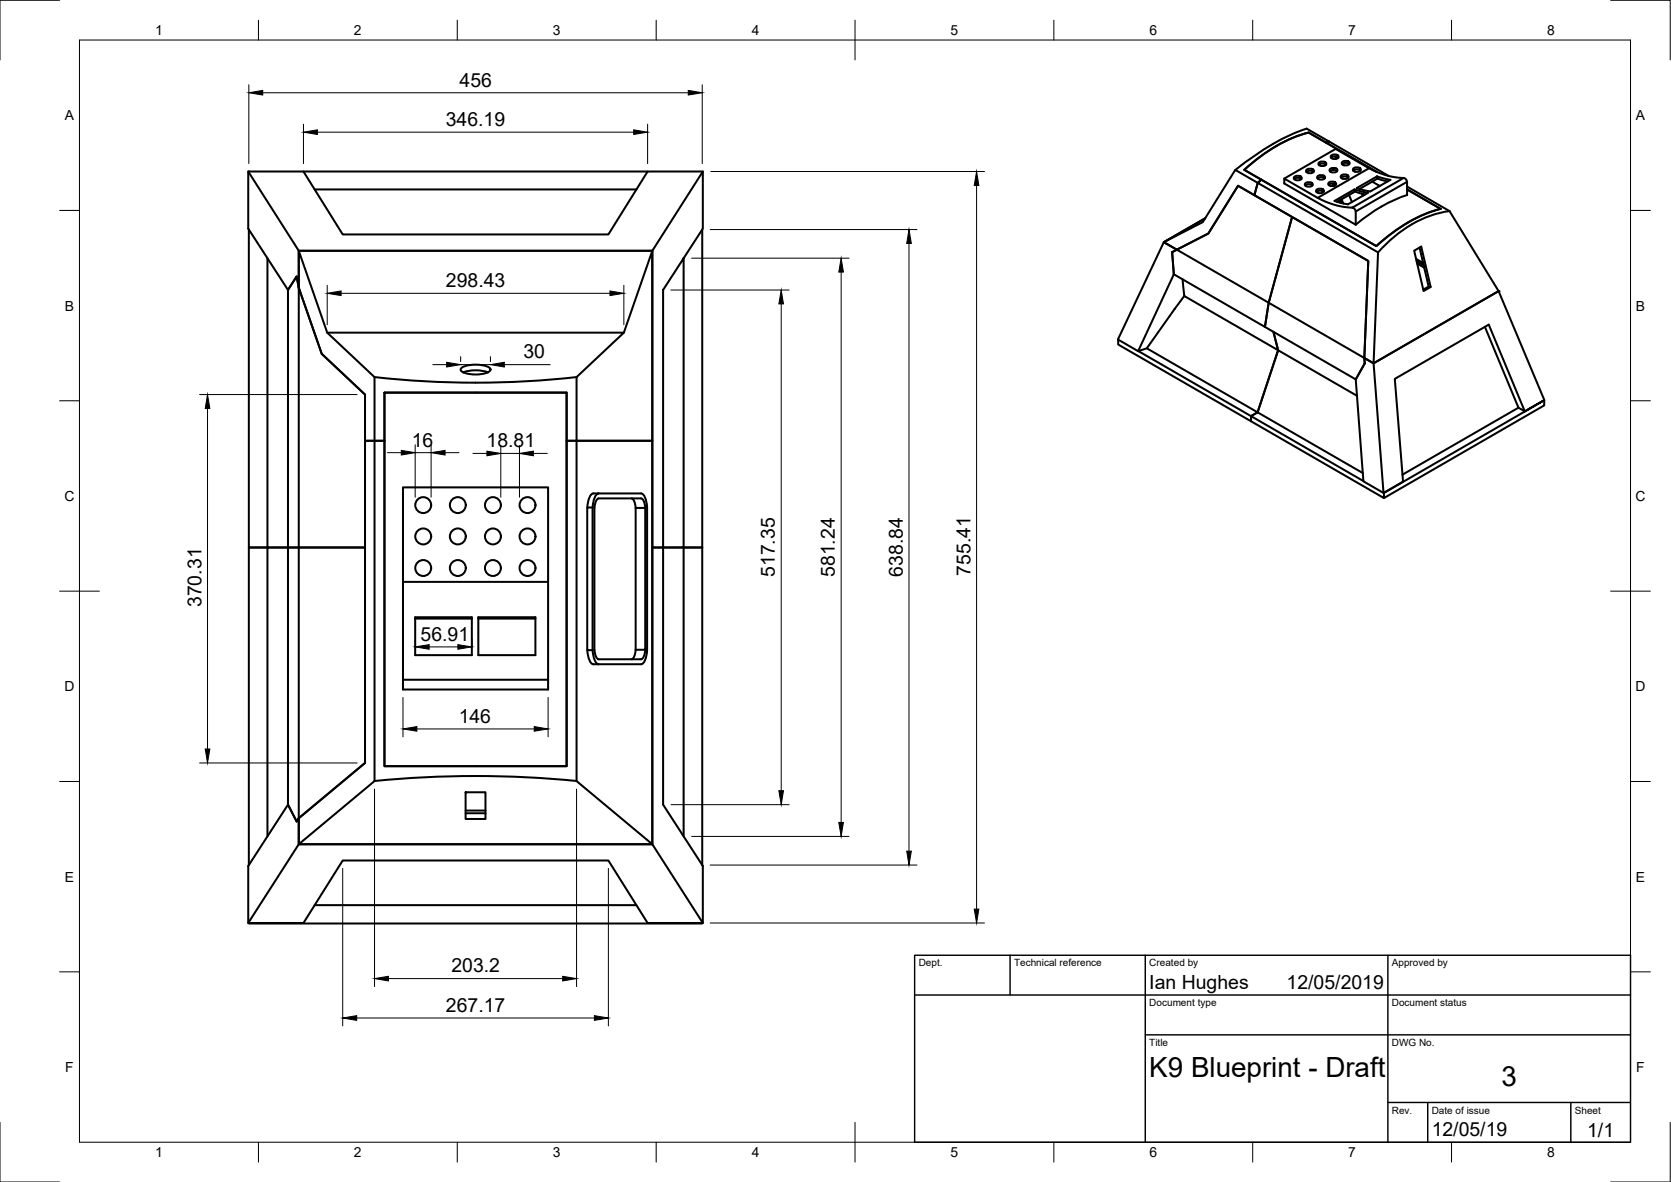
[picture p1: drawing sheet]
<svg xmlns="http://www.w3.org/2000/svg" width="420mm" height="297mm" viewBox="0 0 420 297" stroke-linecap="round" stroke-linejoin="round" font-family="sans-serif">
<!-- layer: Visible -->
<g fill="none" stroke="#000" stroke-width=".51">
<path d="M334.2 35.6l-5.6-3.3a58.3 58.3 0 0 0-18 10.4M334.2 35.6l14.9 8.6M334.2 35.6l-.9 .2M334.7 39.2l.9-.4a.73 .73 0 0 1 .9 .8l-.9 .4a.73 .73 0 0 1-.9-.8zM334.7 39.6a1.41 1.41 0 0 1 1.8 0M335.8 39.4v.6M62.4 43.1l12.7 19.9v9.3M62.6 57.7v79.9h4.6v-72.7M76.3 43.1h86.5M79.1 47.6h80.9M176.6 57.7v79.9h-4.7v72.6M176.7 43.1l-12.7 19.9h-88.9h88.9v74.6h2.7v64.6l10 15.4v14.4h-.1"/>
<path d="M310.6 42.7l5.7 3.3-.9 3.1-4.1-2.4-7.5 12-7.9 4-3.3-1.8 9.8-5.1zM311.3 46.7l13.6 7.8-5.9 21.6-23.1-13.4 7.9-4zM312.9 42.7l4.3 2.4-.9 .9M312.9 42.7l33.2 19.1a39.2 39.2 0 0 1 16.2-9.3l-8.5-4.9M312.9 42.7a39.2 39.2 0 0 1 16.2-9.4l17 9.9M316.3 46l-.9 3.1 28.6 16.5-1 24.4 2.4 1.3 31.4-18.1-12.3-20.1M316.3 46l30.2 17.4M325.4 44.5l.9-.3a.73 .73 0 0 1 .9 .8l-.9 .3a.73 .73 0 0 1-.9-.8zM325.4 45a1.41 1.41 0 0 1 1.8 0M328.2 46.1l.9-.3a.73 .73 0 0 1 .9 .8l-.9 .3a.73 .73 0 0 1-.9-.8zM328.2 46.6a1.41 1.41 0 0 1 1.8 0M328.5 42.7l.9-.3a.73 .73 0 0 1 .9 .8l-.9 .3a.73 .73 0 0 1-.9-.8z"/>
<path d="M328.5 43.2a1.41 1.41 0 0 1 1.8 0M331 47.8l.9-.4a.73 .73 0 0 1 .9 .8l-.9 .4a.73 .73 0 0 1-.9-.8zM331 48.2a1.41 1.41 0 0 1 1.8 0M331.2 44.4l1-.4a.73 .73 0 0 1 .9 .8l-.9 .4a.73 .73 0 0 1-1-.8zM331.3 44.8a1.41 1.41 0 0 1 1.8 0M331.3 49.7a19.5 19.5 0 0 0 8.7 2.5M331.3 49.7l-8.4-4.8v1.2l18 10.4M331.6 40.9l.9-.3a.73 .73 0 0 1 .9 .8l-.9 .3a.73 .73 0 0 1-.9-.8zM331.6 41.4a1.41 1.41 0 0 1 1.8 0M334 46l1-.4a.73 .73 0 0 1 .9 .8l-.9 .4a.73 .73 0 0 1-1-.8zM334.1 46.5a1.41 1.41 0 0 1 1.8 0M334.4 42.6l.9-.4a.73 .73 0 0 1 .9 .8l-.9 .4a.73 .73 0 0 1-.9-.8z"/>
<path d="M334.4 43a1.41 1.41 0 0 1 1.8 0M334.5 43l.1 .2M335.1 46.2l.2 .6M335.4 46.2l.2 .5M336.8 50.4l.2 .6M337.1 50.3l.3 .7M337.2 44.2l.9-.4a.73 .73 0 0 1 .9 .8l-.9 .4a.73 .73 0 0 1-.9-.8zM337.2 44.7a1.41 1.41 0 0 1 1.8 0M337.3 50.1l.5 1M337.4 44.5l.2 .4M337.4 40.8l1-.4a.73 .73 0 0 1 .9 .8l-.9 .4a.73 .73 0 0 1-1-.8zM339.2 49l.7 1.8"/>
<path d="M339.3 41.2a1.41 1.41 0 0 0-1.8 0l.4 .3M340 52.2l.5 .3 .4 .6M340.2 42.4l1-.4a.73 .73 0 0 1 .9 .8l-.9 .4a.73 .73 0 0 1-1-.8zM340.6 47.6l3.4 .9-5.1 2.9-3.3-.9 5-2.9 .1 .5-4.5 2.6M340.7 48.1l2.5 .8M341.2 47.3l5-3 3.4 .9-5.1 2.9zM341.9 47.4l.1 .1M342.1 42.9a1.41 1.41 0 0 0-1.8 0l.4 .2M342.5 48.7l.2 .5M344.2 42.3a19.6 19.6 0 0 0 8.7 2.4l-12.9 7.5M344.2 42.3l-8.4-4.9-12.9 7.5M344.2 42.3l-12.9 7.4"/>
<path d="M345 45.6l1.9 1.1M346.2 44.3l.2 .6M346.4 44.9l2.5 .7M346.4 44.9l-4.5 2.6M346.7 46.6l.1 .2M352.9 44.7l.6 .3 .3 .7M353.8 49v-3.3l-12.9 7.4v3.4M353.8 46.9l10.7 6.2M353.8 49a38.8 38.8 0 0 0-12.9 7.5M364.5 53a29.9 29.9 0 0 0-18 10.4M72.4 72.8v64.8h2.7M75.1 72.3l5.8 16.6 10.9 10.3v38.4h-16.7z"/>
<path d="M75.1 72.3l-.5-2.8-2.2 3.3M75.1 72.3l-.5-2.8-2.2 3.4M171.9 64.9v72.7h-5.2v-64.8l10-15.3v-14.4h-13.9l-9.8 15.8h-66.8l-9.9-15.8h-13.9v14.4l10 15.4M292.6 60.9l10.4-6.1-10.4 6.1 3.3 1.8-1.2 .7 .4 5.5-8.9 19.4-5.1-3zM295.9 62.7l-1.2 .7 .4 5.5 23 13.3 .9-6.1M297.3 70.2l.5 4.2M297.8 74.4l23.6 13.6-1.2-4.6 1.2 4.6M297.8 74.4l-9.4 13.1M319 76.1l24 13.9 1-24.4-19.1-11.1-5.9 21.6-.9 6.1 22.8 13.1 2.3-4M346.5 63.4l-1.1 27.9 31.4-18.1 11.4 27.4M355.6 63l1.8-1 2.3 10.1-1.8 1zM356.1 65.1l1.7 1"/>
<path d="M356.2 65.7l1.8 1M356.3 66.3l1.8 1M356.9 62.2l2.3 9.8M359.7 72.1l-.5-.1-1.3 .8M82.3 83.6h74.6l-11.9 11.2v16h19v101.4M94.2 94.8a229.8 229.8 0 0 0 50.8 0M96.7 98.7h45.8v93.8h-45.8zM115.9 92.6a7.5 7.5 0 0 1 7.3 0l.1 .3a3 3 0 0 1-2.9 1.2h-1.7l-1.5-.3a1.2 1.2 0 0 1-1.3-1.2zM116.5 93.6a9.2 9.2 0 0 1 6.2 0M156.9 83.6l7.1-20.6v47.8h-21.5v-12.1h-45.8v12.1h-4.9v-11.6l-10.9-10.3-5.8-16.6v-9.3l7.2 20.6 11.9 11.2v16h-2.4v80.9l-16.7 13.9v6.6v-6.6l-.5 .8-2.2-4.2-10 15.4v14.4h.2M281.2 85.4v1.2l33.4 19.3v-1.3l-28.4-16.4M286.2 88.2l2.2-.7 27.8 16.1-1.6 1v1.3l33.4 19.3-.1-1.3"/>
<path d="M286.2 88.2v.1M321.4 88l19.8 11.5M321.4 88l-5.2 15.6M343 90l.2 1.3M343.2 91.3l-.2-1.3 2.4 1.3 2.5 32.6M343.2 91.3l-2.3 4 1.9 25.7 5.1 2.9M373.4 82.1l8.4 20.4M94.2 110.8h2.5v81.7h45.8v-81.7h2.5v85.5l19 15.9h-88.9l19.1-15.9zM342.7 118.9l-26.5-15.3-1.6 1 28.2 16.3M352.6 119.3l29.2-16.8 1.6 .9-9.1-21.8-23.6 13.6 2.1 25.8-4.9 2.9M383.4 103.4l4.9-2.8-40.3 23.3M388.3 100.6v1.3l-40.3 23.3"/>
<path d="M72.4 137.6h-5.2v72.6M72.4 137.6h-9.8v79.8M72.4 137.6h19.4v54.1l-16.7 13.9v-68M72.4 137.6v64.6l2.2 4.2 .5-.8M147.7 127.5h1.3v35.9h-1.3zM147.7 127.5l.4-2.2a1.71 1.71 0 0 1 1.1-1.3h12a2.91 2.91 0 0 1 1.4 2.7l.1 36.7-.4 2.2a1.69 1.69 0 0 1-1.1 1.3M150.5 124a2.91 2.91 0 0 0-1.4 2.7l-.1 .8M158.8 125.3a2.5 2.5 0 0 1 1 2.3M159.8 127.6h2.4v35.7h-2.4M159.8 127.6v35.7M162.2 127.6l-.2-1.2a1.41 1.41 0 0 0-.8-1.1h-10.7a2.5 2.5 0 0 0-1 2.3v35.7l.2 1.2a1.42 1.42 0 0 0 .8 1.2h10.7a2.48 2.48 0 0 0 1-2.4M101.3 146.2h36.5v24.6h-36.5z"/>
<path d="M101.3 146.2v-23.7h36.5v23.7M104.4 155.1h14.2v9.5h-14.2zM104.4 155.5h14.2M120.3 155.1h14.3v9.5h-14.3zM120.3 155.5h14.3M101.3 170.8v2.5h36.5v-2.5M147.7 163.4l.4 2.2a1.69 1.69 0 0 0 1.1 1.3M149 163.4l.4 2.2a1.69 1.69 0 0 0 1.1 1.3M149.2 166.9h12M159.8 163.3l-.2 1.2a1.42 1.42 0 0 1-.8 1.2M94.2 196.3a258.6 258.6 0 0 1 50.8 0M117.1 199.1h5v6.7h-5z"/>
<path d="M117.1 204.4h5M117.1 203.7h5M164 212.2v-74.6h12.6v79.8M62.4 232l12.7-19.8h88.9l12.7 19.8M62.6 232h13.7l9.9-15.8h66.8l9.8 15.8h13.8v.1h-114zM79.1 227.5h80.9"/>
<circle cx="106.4" cy="126.9" r="2"/>
<circle cx="106.4" cy="134.8" r="2"/>
<circle cx="115.1" cy="134.8" r="2"/>
<circle cx="115.1" cy="126.9" r="2"/>
<circle cx="123.9" cy="134.8" r="2"/>
<circle cx="123.9" cy="126.9" r="2"/>
<circle cx="132.6" cy="126.9" r="2"/>
<circle cx="132.6" cy="134.8" r="2"/>
<circle cx="106.4" cy="142.7" r="2"/>
<circle cx="115.1" cy="142.7" r="2"/>
<circle cx="123.9" cy="142.7" r="2"/>
<circle cx="132.6" cy="142.7" r="2"/>
</g>
<g fill="#000">
<circle cx="166.7" cy="72.9" r=".25"/>
<circle cx="376.8" cy="73.2" r=".25"/>
</g>
<!-- layer: Border -->
<g fill="none" stroke="#000" stroke-width=".25">
<path d="M15 .1h-15v15M20 10.1h390v276.9h-390zM65 5.1v5M115 5.1v5M165 5.1v5M215 5.1v10M265 5.1v5M315 5.1v5M365 5.1v5M405 .1h15v15M15 52.9h5M410 52.9h5"/>
<path d="M15 100.7h5M410 100.7h5M15 148.6h10M405 148.6h10M15 196.4h5M410 196.4h5M15 244.2h5M410 244.2h5M0 282.1v14.9h15M65 287v5M115 287v5M165 287v5"/>
<path d="M215 282.1v9.9M265 287v5M315 287v5M365 287v5M420 282.1v14.9h-15"/>
</g>
<!-- layer: TitleBlock -->
<path d="M230 240.1h180v46.9h-180zM230 250h180M254 240.1v9.9M288 240.1v46.9M349 240.1v46.9M288 260.1h122M349 277.1h61M359 277.1v9.9M395 277.1v9.9" fill="none" stroke="#000" stroke-width=".36"/>
<!-- layer: Dimensions -->
<g fill="none" stroke="#000" stroke-width=".25">
<path d="M62.6 21.3v19.8M66.1 23.3h107M76.3 31.2v9.9M79.8 33.2h79.5M162.8 31.2v9.9M176.6 21.3v19.8M178.6 57.7h52M178.7 43.1h68.8M245.6 46.6v181.9M82.3 71.7v9.9M85.8 73.7h67.6M156.9 71.7v9.9"/>
<path d="M168.7 72.9h29.7M173.9 64.9h39.6M196.4 76.4v122.3M211.5 68.4v138.3M228.6 61.2v152.7M50.2 99.2h39.6M108.8 91.6h3.5M115.8 89.6v1.3M115.8 91.6h7.5M123.3 89.6v1.3M126.8 91.6h11.5M52.2 102.6v85.6"/>
<path d="M97.4 113.8h3.5M104.4 111.8v13.2M104.4 113.8h4M108.4 111.8v13.2M111.9 113.8h3.5M118.9 113.9h3.5M125.9 112v13M125.9 113.9h4.7M130.6 112v13M134.1 113.9h3.5M101.3 175.3v9.9M104.4 160.6v2"/>
<path d="M107.9 162.6h7.2M118.6 160.6v2M137.8 175.3v9.9M50.2 191.7h39.6M94.2 198.3v49.6M104.8 183.2h29.5M145 198.3v49.6M86.2 218.2v39.6M153 218.2v39.6M168.7 202.2h29.7M173.9 210.2h39.6M178.6 217.4h52"/>
<path d="M178.6 232h68.9M89.7 255.8h59.8M97.7 245.9h43.8"/>
</g>
<g fill="#000" stroke="#000" stroke-width=".25">
<path d="M62.6 23.3l3.5-.6v1.2zM76.3 33.2l3.5-.6v1.2zM159.3 32.6l3.5 .6-3.5 .6zM173.1 22.7l3.5 .6-3.5 .6zM245.6 43.1l.5 3.5h-1.1zM82.3 73.7l3.5-.6v1.2zM153.4 73.1l3.5 .6-3.5 .6zM196.4 72.9l.6 3.5h-1.2zM211.5 64.9l.6 3.5h-1.2zM228.6 57.7l.6 3.5h-1.2zM112.3 91l3.5 .6-3.5 .6zM123.3 91.6l3.5-.6v1.2z"/>
<path d="M52.2 99.2l.6 3.4h-1.2zM100.9 113.2l3.5 .6-3.5 .5zM108.4 113.8l3.5-.6v1.1zM122.4 113.4l3.5 .5-3.5 .6zM130.6 113.9l3.5-.5v1.1zM104.4 162.6l3.5-.6v1.2zM115.1 162l3.5 .6-3.5 .6zM51.6 188.2h1.2l-.6 3.5zM101.3 183.2l3.5-.6v1.2zM134.3 182.6l3.5 .6-3.5 .6zM195.8 198.7h1.2l-.6 3.5zM210.9 206.7h1.2l-.6 3.5z"/>
<path d="M228 213.9h1.2l-.6 3.5zM245 228.5h1.1l-.5 3.5zM86.2 255.8l3.5-.6v1.2zM94.2 245.9l3.5-.6v1.2zM141.5 245.3l3.5 .6-3.5 .6zM149.5 255.2l3.5 .6-3.5 .6z"/>
</g>
<g font-size="7">
<text x="289" y="270.6">K9 Blueprint - Draft</text>
<text x="377.5" y="272.9">3</text>
</g>
<g font-size="4.9">
<text x="115.6" y="21.7">456</text>
<text x="112.1" y="31.7">346.19</text>
<text x="112.1" y="72.1">298.43</text>
<text x="131.6" y="90.1">30</text>
<text x="103.5" y="112.2">16</text>
<text x="122.3" y="112.4">18.81</text>
<text x="194.9" y="145" transform="rotate(-90 194.9 145)">517.35</text>
<text x="209.9" y="145" transform="rotate(-90 209.9 145)">581.24</text>
<text x="227" y="145" transform="rotate(-90 227 145)">638.84</text>
<text x="244" y="144.7" transform="rotate(-90 244 144.7)">755.41</text>
<text x="50.6" y="152.6" transform="rotate(-90 50.6 152.6)">370.31</text>
<text x="105.7" y="161">56.91</text>
<text x="115.3" y="181.6">146</text>
<text x="113.5" y="244.4">203.2</text>
<text x="289" y="248.5">Ian Hughes</text>
<text x="323.5" y="248.5">12/05/2019</text>
<text x="112.1" y="254.3">267.17</text>
<text x="360" y="285.5">12/05/19</text>
<text x="399.1" y="285.7">1/1</text>
</g>
<g font-size="3.5">
<text x="39" y="8.8">1</text>
<text x="89" y="8.8">2</text>
<text x="139" y="8.8">3</text>
<text x="189" y="8.8">4</text>
<text x="239" y="8.8">5</text>
<text x="289" y="8.8">6</text>
<text x="339" y="8.8">7</text>
<text x="389" y="8.8">8</text>
<text x="16.3" y="30.2">A</text>
<text x="411.3" y="30.2">A</text>
<text x="16.3" y="78">B</text>
<text x="411.3" y="78">B</text>
<text x="16.2" y="125.9">C</text>
<text x="411.2" y="125.9">C</text>
<text x="16.2" y="173.7">D</text>
<text x="411.2" y="173.7">D</text>
<text x="16.3" y="221.6">E</text>
<text x="411.3" y="221.6">E</text>
<text x="16.4" y="269.4">F</text>
<text x="411.4" y="269.4">F</text>
<text x="39" y="290.8">1</text>
<text x="89" y="290.8">2</text>
<text x="139" y="290.8">3</text>
<text x="189" y="290.8">4</text>
<text x="239" y="290.8">5</text>
<text x="289" y="290.8">6</text>
<text x="339" y="290.8">7</text>
<text x="389" y="290.8">8</text>
</g>
<g font-size="2.5">
<text x="231" y="242.9">Dept.</text>
<text x="255" y="242.9">Technical reference</text>
<text x="289" y="242.9">Created by</text>
<text x="350" y="242.9">Approved by</text>
<text x="289" y="252.8">Document type</text>
<text x="350" y="252.8">Document status</text>
<text x="289" y="262.9">Title</text>
<text x="350" y="262.9">DWG No.</text>
<text x="350" y="279.9">Rev.</text>
<text x="360" y="279.9">Date of issue</text>
<text x="396" y="279.9">Sheet</text>
</g>
</svg>
